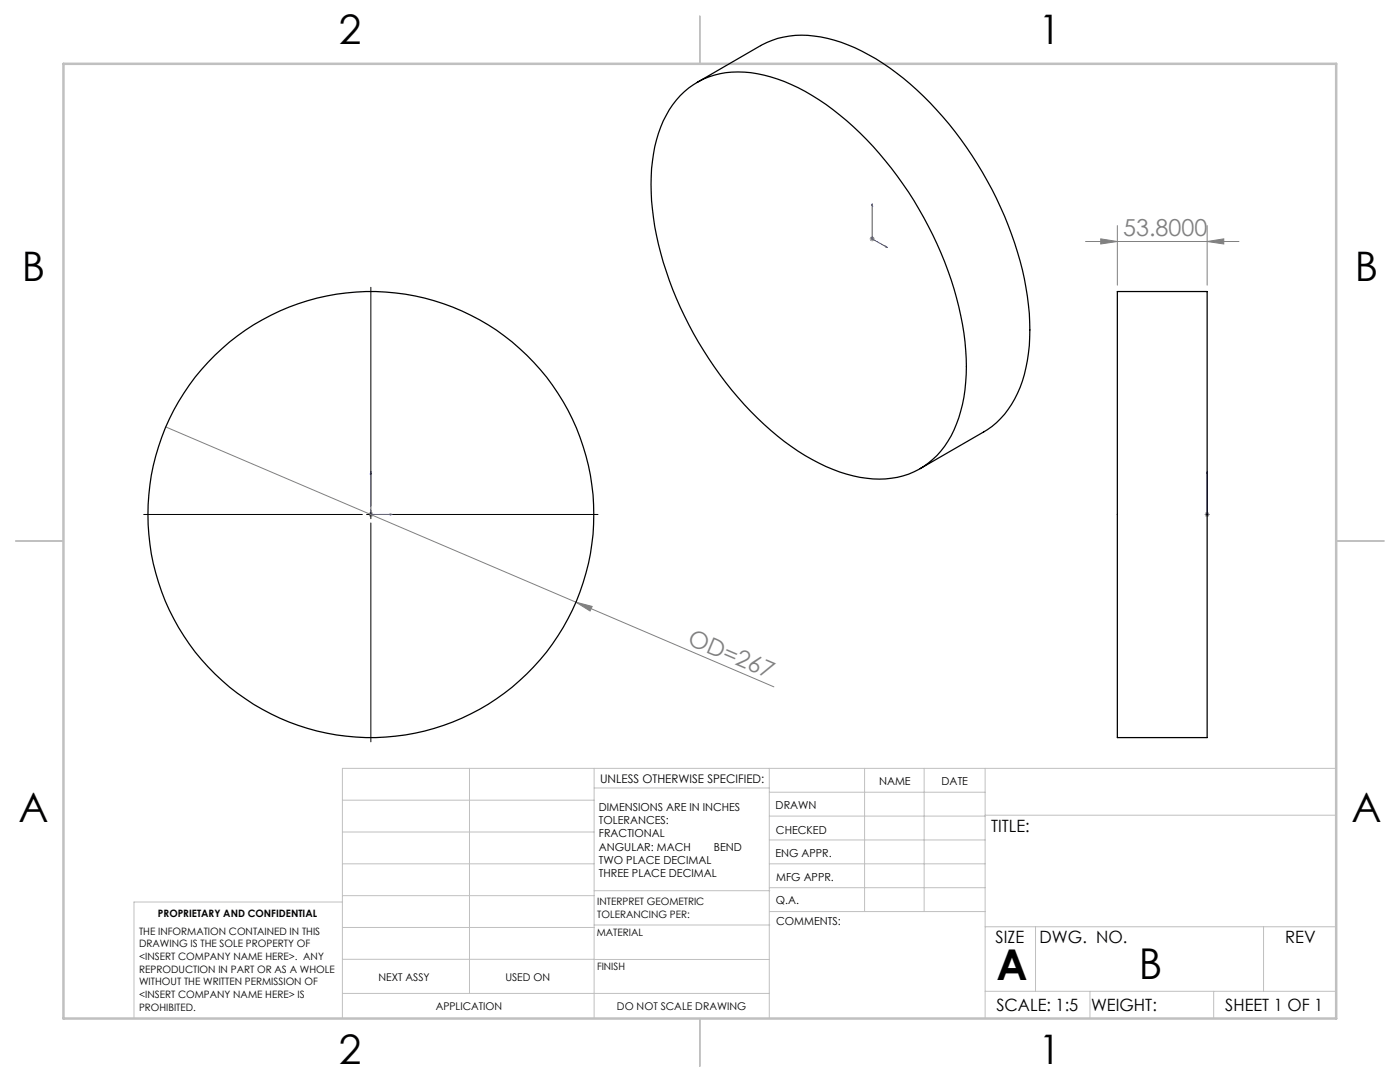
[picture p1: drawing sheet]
<svg xmlns="http://www.w3.org/2000/svg" width="279mm" height="216mm" viewBox="0 0 279 216" stroke-linecap="round" stroke-linejoin="round" font-family="sans-serif">
<path d="M174.1 40.7v7l3 1.7M174.1 40.7v.4l-.1-.1zM176.8 49.1l.3 .3-.3-.1zM74 94.1l.1 .4h-.2zM74 94.1v8.6h4.3M240.9 94.1v8.6M240.9 94.1v.4v-.4M77.9 102.6l.4 .1-.4 .1zM240.9 102.6v.2zM240.9 102.7h.1" fill="none" stroke="#00f" stroke-width=".2"/>
<g fill="none" stroke="#808080" stroke-width=".2">
<path d="M173.6 47.7h1M173.7 47.3l.7 .7M174.1 47.2v1M174.4 47.3l-.7 .7M216.6 48.2h30.7M219.7 47.7l3.3 .5-3.3 .5zM223 45v11.9M240.9 48.2l3.3-.5v1zM240.9 45v11.9M33.1 85.2l121.3 51.9M73.5 102.7h1M73.7 102.3l.7 .7"/>
<path d="M74 102.2v1M74.4 102.3l-.7 .7M240.4 102.7h1M240.6 102.3l.7 .7M240.9 102.2v1M241.3 102.3l-.7 .7M114.9 120.2l3.3 .8-.4 .9z"/>
</g>
<path d="M74 57.3v43.7M28.7 102.7h43.6M73.2 102.7h1.7M74 101.8v1.7M74 104.4v43.6M75.7 102.7h43.6" fill="none" stroke="#000" stroke-width=".2"/>
<g fill="none" stroke="#c0c0c0" stroke-width=".2">
<path d="M68.3 159.7h50.3M93.7 153.3v44.9M118.6 153.3v49.9M118.6 157.2h34.9M153.5 153.3v49.9M153.5 158.1h43.1M172.5 153.3v28.6M184.4 153.3v28.6M196.6 153.3v49.9M266.7 153.3h-198.4v49.9M68.3 178.7h50.3M68.3 172.4h50.3"/>
<path d="M68.3 166h50.3M68.3 180h-41.6v23.2M118.6 177.7h35M153.5 167.6h43.1M153.5 162.8h43.1M153.5 172.4h43.1M153.5 177.1h43.1M196.6 162.7h70.1M68.3 198.2h85.2M68.3 191.4l85.2 .1M68.3 185.1h50.3M118.6 184.6h35"/>
<path d="M153.6 181.9h43M196.6 197.8h70.1M196.6 184.9h70.1M206.7 184.9v12.9M217.5 197.8v5.4M242.2 197.8v5.4M252.2 184.9v12.9"/>
</g>
<path d="M139.7 3.2v9.5M3.1 107.9h9.6M266.7 107.9h9.5M139.7 203.2v9.6" fill="none" stroke="#c0c0c0" stroke-width=".25"/>
<path d="M12.7 12.7h254v190.5h-254z" fill="none" stroke="#c0c0c0" stroke-width=".5"/>
<g fill="#00f">
<path d="M77.9 102.6l.4 .1-.4 .1zM74 94.1l.1 .4h-.2z"/>
<path d="M176.8 49.1l.3 .3-.3-.1zM174.1 40.7v.4l-.1-.1zM240.9 102.6v.2zM240.9 94.1v.4z"/>
</g>
<g fill="#808080">
<path d="M114.9 120.2l3.3 .8-.4 .9z"/>
<path d="M240.9 48.2l3.3-.5v1zM219.7 47.7l3.3 .5-3.3 .5z"/>
</g>
<g fill="none" stroke="#000" stroke-width=".25">
<path d="M135.7 19.1a16.4 16.4 0 0 1 15.4-4.4 38.1 38.1 0 0 1 17.9 9.4 73.1 73.1 0 0 1 23.4 42.4 35.7 35.7 0 0 1-2 19.3 16 16 0 0 1-17.5 9.6 35.5 35.5 0 0 1-17.7-8.4 72.5 72.5 0 0 1-24.8-43.5 35.3 35.3 0 0 1 2-19.4 18.6 18.6 0 0 1 3.3-5zM139.1 16.4l12.7-7.3a18.1 18.1 0 0 1 13.3-1.4 42.4 42.4 0 0 1 19.2 11.5 72.9 72.9 0 0 1 20.7 39.9 34.9 34.9 0 0 1-1.9 19.4 16.6 16.6 0 0 1-6.8 7.7l-12.7 7.3M223 58.2h17.9v89h-17.9z"/>
<circle cx="74" cy="102.7" r="44.5"/>
</g>
<g font-size="8.5">
<text x="198.9" y="195.5">A</text>
<text x="227.3" y="195.4">B</text>
</g>
<g font-size="8.1">
<text x="67.6" y="8.9">2</text>
<text x="207.3" y="8.9">1</text>
<text x="4.4" y="56.1">B</text>
<text x="270.4" y="56.1">B</text>
<text x="3.7" y="164.1">A</text>
<text x="269.7" y="164.1">A</text>
<text x="67.6" y="212.4">2</text>
<text x="207.3" y="212.4">1</text>
</g>
<g font-size="4.7" fill="#808080">
<text x="224.1" y="47.1">53.8000</text>
<text x="137" y="128.5" transform="rotate(23 137 128.5)">OD=267</text>
</g>
<g font-size="3.4">
<text x="197.8" y="166">TITLE:</text>
<text x="198.7" y="188.1">SIZE</text>
<text x="207.5" y="188.1">DWG. NO.</text>
<text x="256.5" y="188.2">REV</text>
<text x="198.8" y="201.7">SCALE: 1:5</text>
<text x="217.7" y="201.8">WEIGHT:</text>
<text x="244.5" y="201.7">SHEET 1 OF 1</text>
</g>
<text font-size="2.4" x="119.8" y="156.2">UNLESS OTHERWISE SPECIFIED:</text>
<g font-size="2.2">
<text x="119.5" y="161.8">DIMENSIONS ARE IN INCHES</text>
<text x="154.8" y="161.4">DRAWN</text>
<text x="175.4" y="156.6">NAME</text>
<text x="187.9" y="156.7">DATE</text>
<text x="119.5" y="164.4">TOLERANCES:</text>
<text x="119.5" y="167.1">FRACTIONAL</text>
<text x="154.9" y="166.3">CHECKED</text>
<text x="119.5" y="169.7">ANGULAR: MACH</text>
<text x="119.5" y="172.4">TWO PLACE DECIMAL</text>
<text x="142.5" y="169.7">BEND</text>
<text x="154.8" y="171">ENG APPR.</text>
<text x="119.5" y="175">THREE PLACE DECIMAL</text>
<text x="154.9" y="175.7">MFG APPR.</text>
<text x="154.9" y="180.4">Q.A.</text>
<text x="154.9" y="184.6">COMMENTS:</text>
</g>
<g font-size="2.1">
<text x="75.5" y="195.7">NEXT ASSY</text>
<text x="100.9" y="195.7">USED ON</text>
<text x="86.9" y="201.5">APPLICATION</text>
<text x="123.1" y="201.6">DO NOT SCALE DRAWING</text>
</g>
<g font-size="2">
<text x="31.5" y="182.9">PROPRIETARY AND CONFIDENTIAL</text>
<text x="119.2" y="180.6">INTERPRET GEOMETRIC</text>
<text x="119.2" y="183.1">TOLERANCING PER:</text>
<text x="27.8" y="186.5">THE INFORMATION CONTAINED IN THIS</text>
<text x="27.8" y="189">DRAWING IS THE SOLE PROPERTY OF</text>
<text x="27.8" y="191.6">&lt;INSERT COMPANY NAME HERE&gt;. ANY</text>
<text x="119.1" y="186.7">MATERIAL</text>
<text x="27.8" y="194.1">REPRODUCTION IN PART OR AS A WHOLE</text>
<text x="27.8" y="196.6">WITHOUT THE WRITTEN PERMISSION OF</text>
<text x="119.1" y="193.5">FINISH</text>
<text x="27.8" y="199.1">&lt;INSERT COMPANY NAME HERE&gt; IS</text>
<text x="27.8" y="201.7">PROHIBITED.</text>
</g>
</svg>
